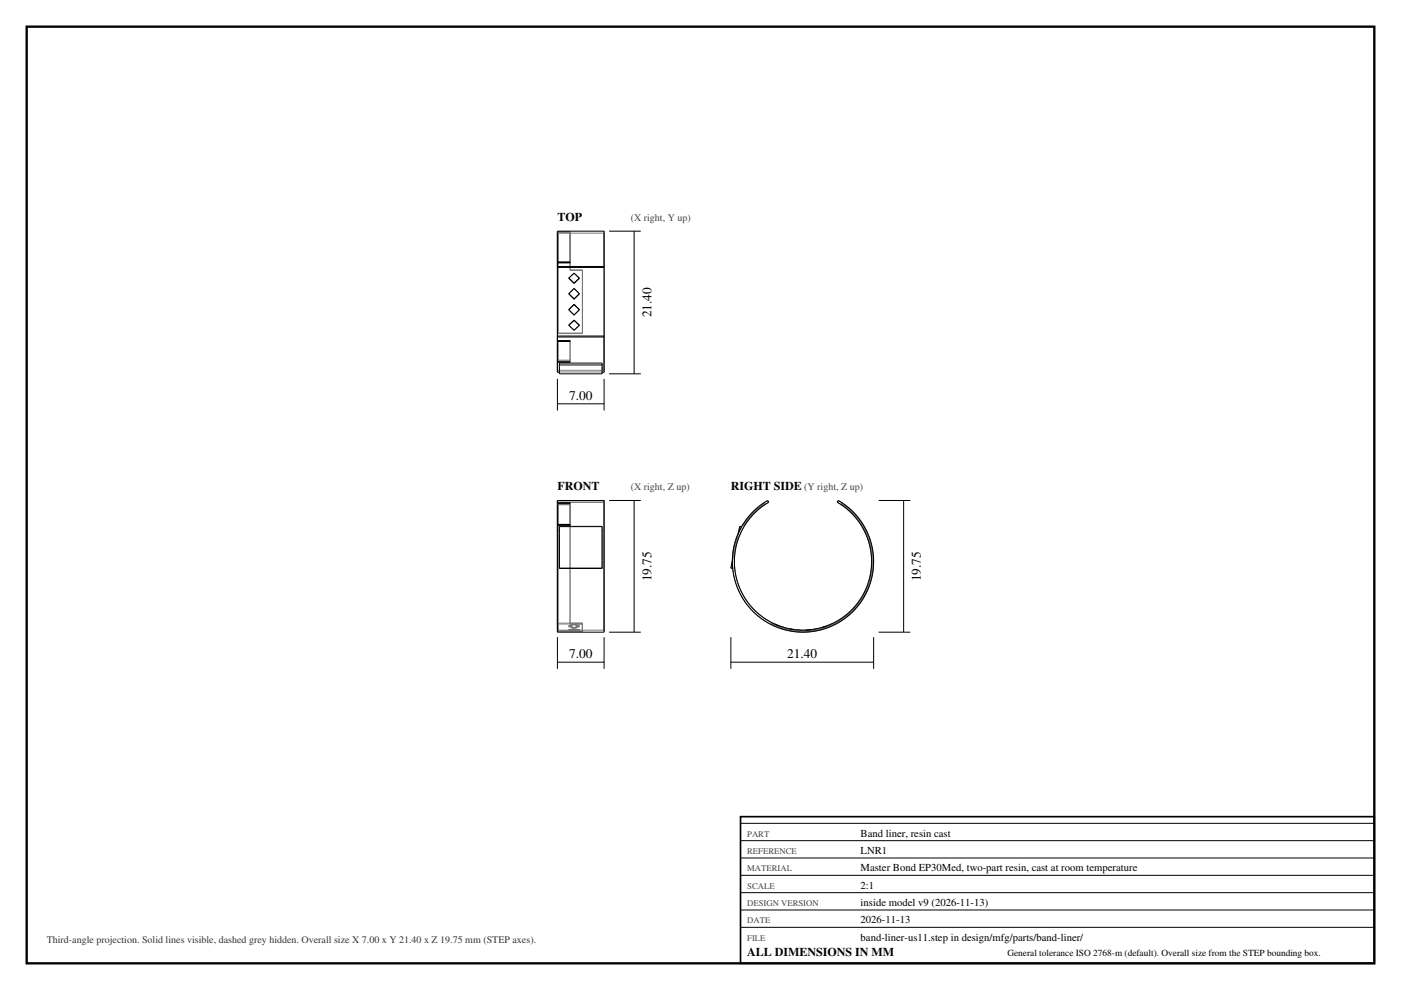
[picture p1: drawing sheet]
<svg xmlns="http://www.w3.org/2000/svg" width="420mm" height="297mm" viewBox="0 0 420 297" stroke-linecap="round" stroke-linejoin="round" font-family="sans-serif">
<path d="M8 8h404v281h-404z" fill="none" stroke="#000" stroke-width=".7" stroke-linecap="butt"/>
<g fill="none" stroke="#777" stroke-width=".3">
<path d="M167.1 69.3v42.4M167.3 78.7l3.6 .1zM167.3 78.6h3.6M167.3 69.8v30.1M167.3 69.8v8.8M167.3 69.5v30.6M167.3 69.5v9.1M167.3 69.8h3.6M167.3 69.5h3.6M170.9 69.8v8.8M170.9 69.8v11.3M170.9 69.5v9.1"/>
<path d="M170.9 69.5v11.5M181.1 69.3v42.4M167.1 80.2v-10.3h14v10.3M167.3 99.9v.2M167.3 99.9h7.3M170.5 88.1h.1M170.5 88.1l1.6-1.6 1.6 1.6M170.5 83.4h.1M170.5 83.4l1.6-1.5 1.6 1.5M170.5 92.9l1.6 1.6 1.6-1.6M170.5 92.9h.1M170.5 97.6l1.6 1.5 1.6-1.5"/>
<path d="M170.5 83.4v.1M170.9 81v.1M170.9 81.1h3.7M170.9 81h3.7M173.7 88.1h.1M173.7 83.4h.1M173.7 83.4v.1M173.7 92.9h.1M174.6 81.1v18.8M174.6 81v.1M174.6 81v19.1M174.6 99.9v.2"/>
<path d="M167.1 100.8v10.3h14v-10.3M167.3 108.1v.4v-.2M167.3 108.1h3.6M167.3 108.3h3.6M167.3 102.4v5.7M167.3 102.2h.1M167.3 102.4v5.9M167.3 102.4h3.6M167.3 102.2h3.6M167.3 100.1h7.3M167.7 111.6h12.8M167.7 111.6v.1"/>
<path d="M167.7 108.9v2.8M167.7 111.6v.5M167.7 111.7h.1M170.9 108.1v.4v-.2M170.9 102.4v5.7M170.9 102.2h.1M170.9 102.4v5.9M180.5 111.6v.1M180.5 108.9v2.8M180.5 111.6v.5M180.5 111.7h.1M167.1 150.7h14"/>
<path d="M167.1 150.7v38.4h14v-38.4M167.1 150.1v39.6M167.1 150.1v.6M167.1 150.1h14M167.3 150.8h3.6M167.3 150.8v.2M167.3 151h3.6M167.3 151.3h3.6M167.3 150.8v.5M167.3 151.2h3.6M167.3 151v.2M167.3 151.3v.1"/>
<path d="M167.3 151.4v37.8M167.3 151.2v38.3M167.3 157.4v.2M167.3 151.4v5.9M167.3 157.3h3.6M167.3 151v.3M167.3 151.2v6.1M167.3 151.4h3.6M167.7 158v12.5M167.7 158h12.8M167.7 157.9v.1M170.9 150.8v.2"/>
<path d="M170.9 150.8v.5M170.9 151.3v.1M170.9 151.4v35.5M170.9 151.2v36M170.9 151v.2M170.9 157.4v.2M170.9 151.4v5.9M170.9 151v.3M170.9 151.2v6.1M180.5 158v12.5M180.5 157.9v.1M181.1 150.1v.6"/>
<path d="M181.1 150.1v39.6M221.8 157.9l.5 .1-1 2.1zM225.8 153.5l3.6-2.9 .7-.5 .3 .6a20.6 20.6 0 0 0-5.4 31 20.6 20.6 0 0 0 31.5 0 20.6 20.6 0 0 0-5.5-31l.3-.6a21.2 21.2 0 0 1 6.8 30.5 21.2 21.2 0 0 1-31 4.1 21.2 21.2 0 0 1-1.3-31.2zM225.8 153.7l3.2-2.9v.6l-3 2.5-2.5 3a.86 .86 0 0 1-.9 .7zM252.4 151.4l2.3 1.8 1.7 1.8 1.5 1.9 1.5 2.5 1 2.7 .7 2.4 .3 2.5v2.8l-.3 2.5-.7 2.8-1.1 2.6-1.3 2.2-1.7 2.2-1.7 1.8-2 1.6-2.5 1.4M252.4 151.4a20.7 20.7 0 0 1 6.1 27.7 20.7 20.7 0 0 1-27.2 7.8M252.6 151.2l-.2-.4v.6M252.6 151.2l2.3 1.8 1.8 1.8 1.7 2.3 1.2 2.2 1.1 2.7 .7 2.4 .3 2.6v2.9l-.3 2.5-.7 2.8-1 2.3-1.4 2.5-1.8 2.3-1.8 1.8-2.2 1.8-2.2 1.3M252.6 151.2a21 21 0 0 1 6.2 28 21 21 0 0 1-27.6 8M219.6 168.3l.1 2.2-.6-.1zM221.3 160.1l-1.3 4-.4 4.2M221.3 160.1l-1.7 8.2"/>
<path d="M167.3 186.9v2.3M167.3 186.9v.3M167.3 187.2v2.3M167.3 186.9h7.3M167.3 187.2h7.3M170.5 188.9h3.2M170.5 188.9l1.6-.2 1.6 .2M170.5 187.8l1.6 .5 1.6-.5M170.5 187.8l1.6-.6 1.6 .6M170.5 189.1h3.2M170.5 189.1l1.6-.3 1.6 .3M170.5 187.9l1.6 .5 1.6-.5"/>
<path d="M170.5 187.9l1.6-.6 1.6 .6M170.5 188.9v.2M170.5 187.8v.1M170.9 186.9v.3M170.9 186.9h3.7M170.9 187.2h3.7M173.7 188.9v.2M173.7 187.8v.1M174.6 186.9v2.3h-7.3M174.6 186.9v.3M174.6 187.2v2.3h-7.3M231.2 187.2l4.5 1.7 2.6 .5 2.4 .1 2.4-.1 2.7-.5 4.5-1.7"/>
<path d="M231.3 186.9l-.1 .3M231.3 186.9l4.5 1.7 4.8 .6 2.7-.2 2.3-.4 4.5-1.7M232.1 187.3l3.1 1M232.1 187.3l3.1 1.1M233.7 187.8l1.5 .5M235.2 188.3v.1M236.7 188.8l3.2 .2M236.7 188.8l3.2 .4M238.3 188.9l1.6 .1M239.9 189v.2M244.7 188.7l-3.2 .5M244.7 188.7l-1.6 .2"/>
<path d="M244.7 188.7v.1M244.7 188.8l-3.2 .4M249.3 187.2l-3 1.2M249.3 187.2l-1.5 .6M249.3 187.2v.1M249.3 187.3l-3 1.1M250.1 186.9l.2 .3"/>
</g>
<g fill="none" stroke="#000" stroke-width=".3">
<path d="M167.1 79.9v-10.6h14v10.6M167.1 79.9v.3M167.1 79.9h14M167.3 78.6v.2h3.6v-.2M167.3 78.6h3.6M181.1 79.9v.3M182.6 69.3h9.5M190.1 69.3v42.8M167.1 80.2h14M167.1 80.2v20.6M170.5 88.1l1.6-1.6 1.6 1.6-1.6 1.6zM170.5 83.5l1.6-1.5 1.6 1.5-1.6 1.5z"/>
<path d="M170.5 92.9l1.6 1.6 1.6-1.6M170.5 92.9l1.6-1.6 1.6 1.6M170.5 97.6l1.6-1.6 1.6 1.6-1.6 1.5zM170.5 83.4l1.6 1.5 1.6-1.5M181.1 80.2v20.6M167.1 100.8h14M167.1 101.1v10.6h.6M167.1 100.8v.3M167.1 101.1h14M167.1 113.6v9.5M167.3 108.5l3.6 .2zM167.3 102.4h3.6"/>
<path d="M167.3 102.4v-.2h3.6v.2M167.7 109.5v2.2M167.7 109.5v-.6h12.8v.6M167.7 111.7v.4h12.8v-.4M167.7 109.5h12.8M180.5 109.5v2.2M181.1 100.8v.3M181.1 101.1v10.6h-.6M181.1 113.6v9.5M182.6 112.1h9.5M167.1 121.1h14M167.1 150.1h14v39.6h-14z"/>
<path d="M167.3 157.4v.2h3.6v-.2M167.3 157.4h3.6M167.3 150.8l3.6 .2zM182.6 150.1h9.5M190.1 150.1v39.6M222.3 158l-.5-.1-.5 2.2M225.8 153.5l3.6-2.9 .7-.5 .3 .6a20.6 20.6 0 0 0-5.4 31 20.6 20.6 0 0 0 31.5 0 20.6 20.6 0 0 0-5.5-31l.3-.6a21.2 21.2 0 0 1 6.8 30.5 21.2 21.2 0 0 1-31 4.1 21.2 21.2 0 0 1-1.3-31.2zM263.4 150.1h9.5M270.9 150.1v39.6M167.7 170.4h12.8M167.7 170.4v-12.5h12.8v12.5M219.6 168.3l-.5 2.1 .6 .1"/>
<path d="M167.1 191.2v9.5M167.1 198.7h14M181.1 191.2v9.5M182.6 189.7h9.5M219.1 198.7h42.8M219.1 191.2v9.5M232.2 187.2l1.5 .6M236.8 188.7l1.5 .2M243.1 188.9l-1.6 .1M247.8 187.8l-1.5 .5M261.9 191.2v9.5M263.4 189.7h9.5"/>
<path d="M222 247h190M222 252.2h190M222 257.4h190M222 262.6h190M222 267.8h190M222 273h190M222 278.2h190"/>
</g>
<path d="M222 245h190v44h-190z" fill="none" stroke="#000" stroke-width=".5"/>
<g font-size="4">
<text x="195.3" y="95.2" transform="rotate(-90 195.3 95.2)">21.40</text>
<text x="170.6" y="119.9">7.00</text>
<text x="195.3" y="174.4" transform="rotate(-90 195.3 174.4)">19.75</text>
<text x="276.1" y="174.4" transform="rotate(-90 276.1 174.4)">19.75</text>
<text x="170.6" y="197.5">7.00</text>
<text x="236" y="197.5">21.40</text>
</g>
<g font-size="3.6">
<text x="167.1" y="66.3">TOP</text>
<text x="167.1" y="147.1">FRONT</text>
<text x="219.1" y="147.1">RIGHT SIDE</text>
<text x="224" y="286.8">ALL DIMENSIONS IN MM</text>
</g>
<g font-size="3.2">
<text x="258" y="251">Band liner, resin cast</text>
<text x="258" y="256.2">LNR1</text>
<text x="258" y="261.4">Master Bond EP30Med, two-part resin, cast at room temperature</text>
<text x="258" y="266.6">2:1</text>
<text x="258" y="271.8">inside model v9 (2026-11-13)</text>
<text x="258" y="277">2026-11-13</text>
<text x="258" y="282.2">band-liner-us11.step in design/mfg/parts/band-liner/</text>
</g>
<g font-size="3" fill="#444">
<text x="189.1" y="66.3">(X right, Y up)</text>
<text x="189.1" y="147.1">(X right, Z up)</text>
<text x="241.1" y="147.1">(Y right, Z up)</text>
</g>
<text font-size="3" fill="#333" x="14" y="283">Third-angle projection. Solid lines visible, dashed grey hidden. Overall size X 7.00 x Y 21.40 x Z 19.75 mm (STEP axes).</text>
<text font-size="2.8" x="302" y="286.8">General tolerance ISO 2768-m (default). Overall size from the STEP bounding box.</text>
<g font-size="2.6" fill="#444">
<text x="224" y="251">PART</text>
<text x="224" y="256.2">REFERENCE</text>
<text x="224" y="261.4">MATERIAL</text>
<text x="224" y="266.6">SCALE</text>
<text x="224" y="271.8">DESIGN VERSION</text>
<text x="224" y="277">DATE</text>
<text x="224" y="282.2">FILE</text>
</g>
</svg>
